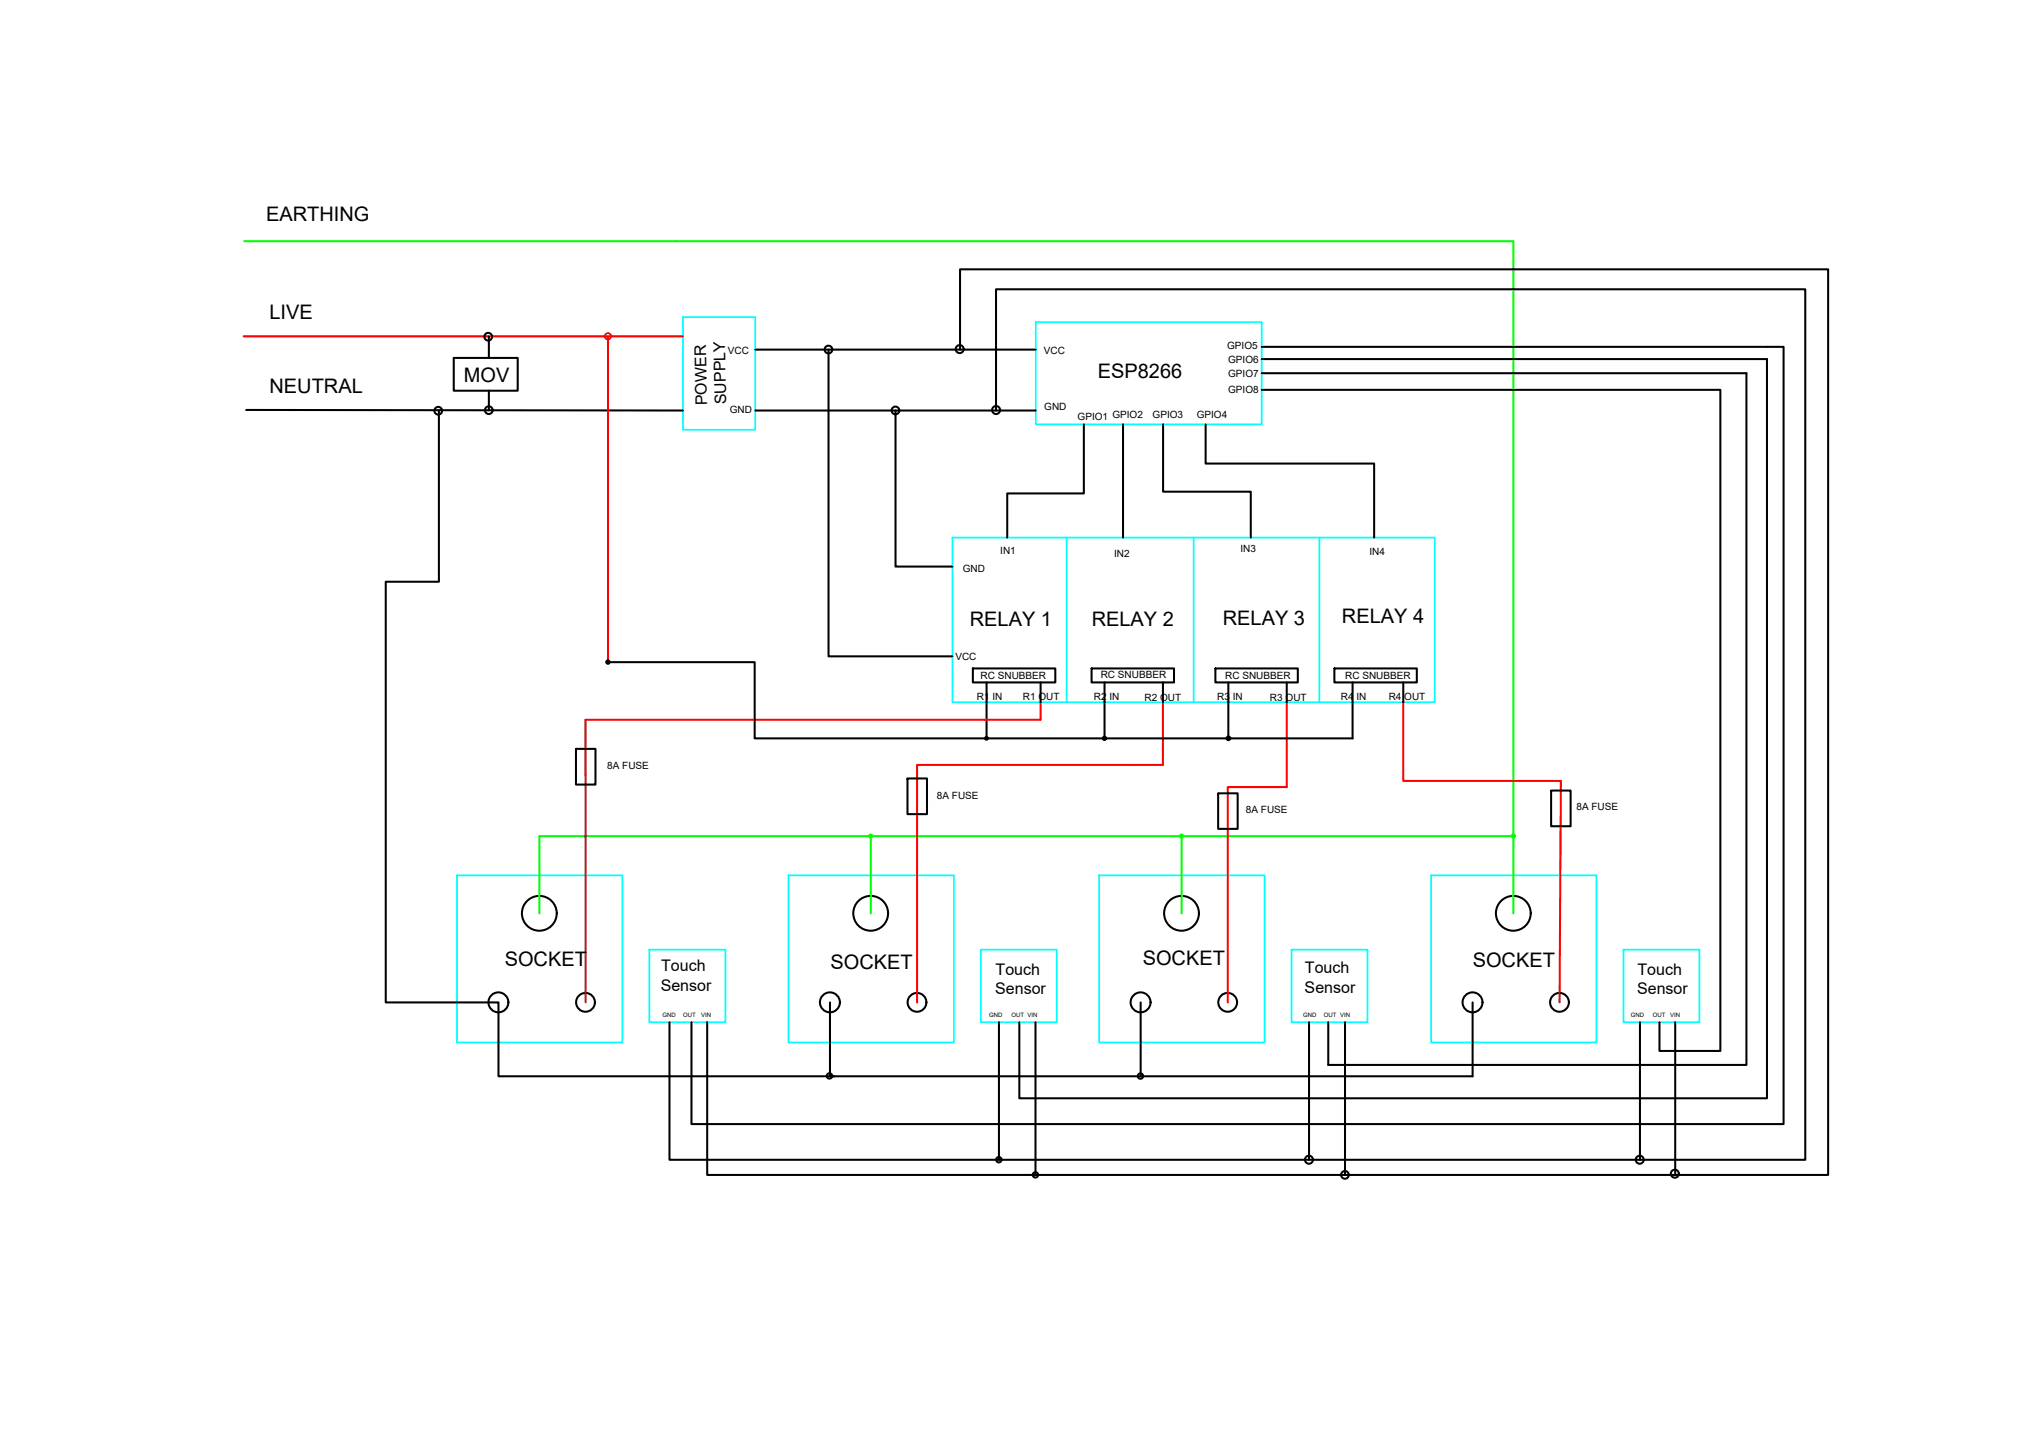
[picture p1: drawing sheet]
<svg xmlns="http://www.w3.org/2000/svg" width="297mm" height="210mm" viewBox="0 0 297 210" stroke-linecap="round" stroke-linejoin="round" font-family="sans-serif">
<!-- layer: DIMENSION -->
<g fill="none" stroke="#0ff" stroke-width=".25">
<path d="M99.3 46.1h10.5v16.3h-10.5zM150.5 46.8h32.9v14.8h-32.9zM138.4 78.1h70.1v23.9h-70.1zM155 78.1v23.9M173.5 78.1v23.9M191.7 78.1v23.9M66.4 127.2h24.1v24.2h-24.1zM94.4 138h11v10.5h-11zM114.6 127.2h24v24.2h-24zM142.5 138h11.1v10.5h-11.1zM159.7 127.2h24.1v24.2h-24.1zM187.7 138h11v10.5h-11z"/>
<path d="M208 127.2h24v24.2h-24zM235.9 138h11.1v10.5h-11.1z"/>
</g>
<!-- layer: OBJECT -->
<g fill="none" stroke="#000" stroke-width=".3">
<path d="M35.8 59.5l63.5 .1M63.8 59.6v24.9h-7.7v61.1h16.3v10.7h48.9M65.9 52h9.3v4.8h-9.3zM71 48.9v3.1M71 56.8v2.8M109.8 50.8h40.7M109.8 59.6h40.7M120.4 50.8v44.5h18M130.1 59.6v22.7h8.3M139.5 50.8v-11.7h126.2v131.6h-22.3M144.7 59.6v-17.6h117.6v126.5h-24M183.4 56.6h66.6v96.1h-8.8v-4.2"/>
<path d="M183.4 54.2h70.4v100.5h-60.8v-6.2M183.4 52.2h73.4v107.3h-108.7v-11M183.4 50.4h75.8v112.9h-158.7v-14.8M157.5 61.6v10.1h-11.1v6.4M163.2 61.6v16.5M169 61.6v9.8h12.8v6.7M175.2 61.6v5.7h24.5v10.8M88.4 96.2h21.3v11.1h33.7M141.4 97.1h12v2h-12zM143.4 99.1v8.2h17.1M151.2 99.1v2.9M158.6 97.1h12v2h-12z"/>
<path d="M160.5 99.1v8.2h36.1v-8.2M169 99.1v2.9M176.6 97.1h12v2h-12zM178.5 99.1v8.2M187 99.1v2.9M193.9 97.1h12v2h-12zM203.9 99.1v2.9M83.7 108.8h2.8v5.2h-2.8zM131.9 113.1h2.8v5.2h-2.8zM177 115.2h2.9v5.2h-2.9zM225.4 114.8h2.8v5.2h-2.8zM97.3 148.5v20h141"/>
<path d="M102.8 148.5v22.2h140.6M120.6 145.6v10.7h93.4v-10.7M145.2 148.5v20M150.5 148.5v22.2M165.8 145.6v10.7M190.2 148.5v20M195.5 148.5v22.2M238.3 148.5v20M243.4 148.5v22.2"/>
<circle cx="63.7" cy="59.7" r=".56"/>
<circle cx="70.9" cy="48.9" r=".56"/>
<circle cx="71" cy="59.6" r=".56"/>
<circle cx="120.4" cy="50.8" r=".56"/>
<circle cx="130.1" cy="59.6" r=".56"/>
<circle cx="139.5" cy="50.7" r=".58"/>
<circle cx="144.8" cy="59.6" r=".58"/>
<circle cx="88.3" cy="96.2" r=".24"/>
<circle cx="143.4" cy="107.2" r=".2"/>
<circle cx="160.5" cy="107.2" r=".24"/>
<circle cx="178.5" cy="107.2" r=".26"/>
<circle cx="78.4" cy="132.7" r="2.53"/>
<circle cx="126.5" cy="132.7" r="2.53"/>
<circle cx="171.7" cy="132.7" r="2.53"/>
<circle cx="219.9" cy="132.7" r="2.53"/>
<circle cx="72.4" cy="145.6" r="1.45"/>
<circle cx="85.1" cy="145.6" r="1.37"/>
<circle cx="120.5" cy="156.3" r=".39"/>
<circle cx="120.6" cy="145.6" r="1.45"/>
<circle cx="133.3" cy="145.6" r="1.37"/>
<circle cx="165.7" cy="156.3" r=".39"/>
<circle cx="165.8" cy="145.6" r="1.45"/>
<circle cx="178.4" cy="145.6" r="1.37"/>
<circle cx="214" cy="145.6" r="1.45"/>
<circle cx="226.6" cy="145.6" r="1.37"/>
<circle cx="145.2" cy="168.5" r=".39"/>
<circle cx="150.5" cy="170.7" r=".39"/>
<circle cx="190.2" cy="168.5" r=".58"/>
<circle cx="195.4" cy="170.7" r=".56"/>
<circle cx="238.3" cy="168.5" r=".58"/>
<circle cx="243.4" cy="170.5" r=".58"/>
</g>
<!-- layer: 0 -->
<path d="M35.4 48.9h63.9M88.4 48.9v47.3M151.2 102v2.5h-66.1v41.1M169 102v9.1h-35.7v34.5M187 102v12.3h-8.6v31.3M203.9 102v11.4h22.9l-.2 32.2" fill="none" stroke="#f00" stroke-width=".3"/>
<!-- layer: AXIS -->
<g fill="none" stroke="#0f0" stroke-width=".3">
<path d="M35.5 35h184.4v97.7M126.5 121.5v11.2M171.7 121.5v11.2M219.9 121.5h-141.5v11.2"/>
<circle cx="126.5" cy="121.5" r=".22"/>
<circle cx="171.7" cy="121.5" r=".22"/>
<circle cx="219.9" cy="121.5" r=".22"/>
</g>
<!-- layer: 0 -->
<circle cx="88.3" cy="48.8" r=".46" fill="none" stroke="#f00" stroke-width=".25"/>
<g font-size="2.9">
<text x="38.7" y="32.1">EARTHING</text>
<text x="39.2" y="46.4">LIVE</text>
<text x="39.2" y="57.2">NEUTRAL</text>
<text x="67.4" y="55.5">MOV</text>
<text x="159.5" y="55">ESP8266</text>
<text x="140.9" y="91">RELAY 1</text>
<text x="158.7" y="90.9">RELAY 2</text>
<text x="177.7" y="90.8">RELAY 3</text>
<text x="195" y="90.5">RELAY 4</text>
<text x="73.3" y="140.3">SOCKET</text>
<text x="120.7" y="140.8">SOCKET</text>
<text x="166.1" y="140.2">SOCKET</text>
<text x="214" y="140.4">SOCKET</text>
</g>
<g font-size="2.3">
<text x="102.8" y="58.9" transform="rotate(-91 102.8 58.9)">POWER</text>
<text x="105.6" y="58.7" transform="rotate(-91 105.6 58.7)">SUPPLY</text>
<text x="96" y="143.9">Sensor</text>
<text x="96.1" y="141.1">Touch</text>
<text x="144.7" y="141.6">Touch</text>
<text x="189.6" y="141.4">Touch</text>
<text x="238" y="141.6">Touch</text>
<text x="144.6" y="144.4">Sensor</text>
<text x="189.6" y="144.2">Sensor</text>
<text x="237.9" y="144.4">Sensor</text>
</g>
<g font-size="1.5">
<text x="105.8" y="51.4">VCC</text>
<text x="151.7" y="51.4">VCC</text>
<text x="178.3" y="50.7">GPIO5</text>
<text x="178.5" y="52.7">GPIO6</text>
<text x="151.8" y="59.5">GND</text>
<text x="178.5" y="54.8">GPIO7</text>
<text x="178.5" y="57.1">GPIO8</text>
<text x="106.1" y="60.1">GND</text>
<text x="156.6" y="61">GPIO1 GPIO2</text>
<text x="167.5" y="60.6">GPIO3</text>
<text x="173.9" y="60.8">GPIO4</text>
<text x="139.9" y="83.1">GND</text>
<text x="145.4" y="80.5">IN1</text>
<text x="161.9" y="80.9">IN2</text>
<text x="180.3" y="80.1">IN3</text>
<text x="199" y="80.6">IN4</text>
<text x="138.8" y="95.9">VCC</text>
<text x="142" y="101.6">R1 IN</text>
<text x="142.5" y="98.6">RC SNUBBER</text>
<text x="148.6" y="101.7">R1 OUT</text>
<text x="159" y="101.7">R2 IN</text>
<text x="160" y="98.5">RC SNUBBER</text>
<text x="166.3" y="101.8">R2 OUT</text>
<text x="176.9" y="101.7">R3 IN</text>
<text x="178" y="98.6">RC SNUBBER</text>
<text x="184.6" y="101.8">R3 OUT</text>
<text x="194.8" y="101.7">R4 IN</text>
<text x="195.5" y="98.6">RC SNUBBER</text>
<text x="201.8" y="101.7">R4 OUT</text>
<text x="88.3" y="111.7">8A FUSE</text>
<text x="136.2" y="116">8A FUSE</text>
<text x="181.1" y="118.1">8A FUSE</text>
<text x="229.1" y="117.7">8A FUSE</text>
</g>
<g font-size=".9">
<text x="96.3" y="147.8">GND</text>
<text x="99.3" y="147.8">OUT</text>
<text x="101.9" y="147.8">VIN</text>
<text x="143.8" y="147.8">GND</text>
<text x="147" y="147.8">OUT VIN</text>
<text x="189.4" y="147.8">GND</text>
<text x="192.4" y="147.8">OUT VIN</text>
<text x="237" y="147.8">GND</text>
<text x="240.2" y="147.8">OUT</text>
<text x="242.7" y="147.8">VIN</text>
</g>
</svg>
